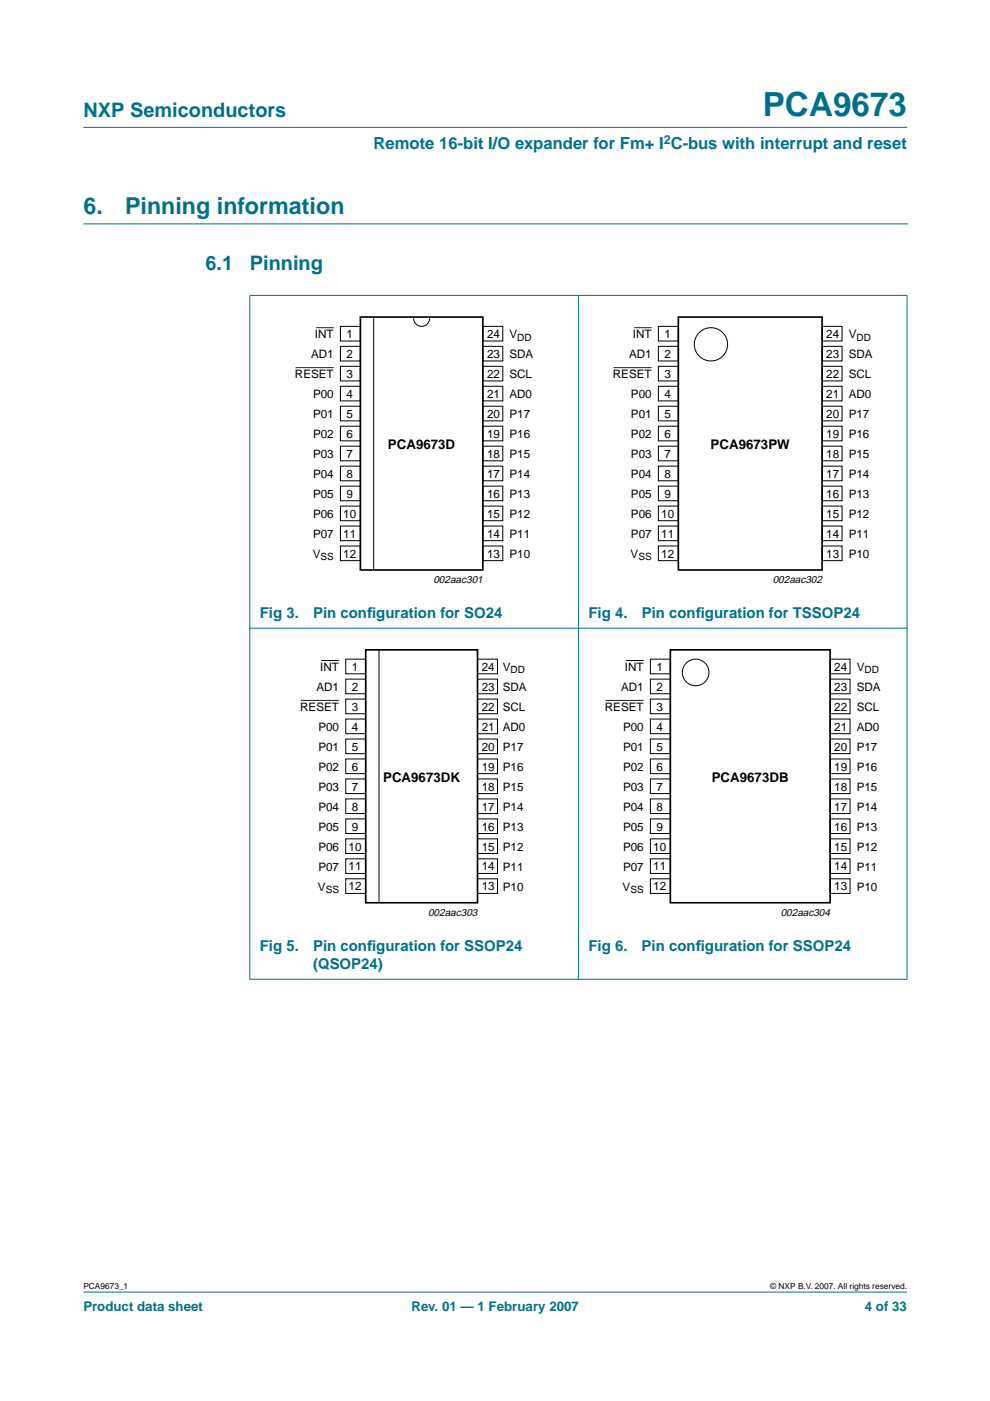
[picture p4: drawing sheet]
<svg xmlns="http://www.w3.org/2000/svg" width="210mm" height="297mm" viewBox="0 0 210 297" stroke-linecap="round" stroke-linejoin="round" font-family="sans-serif">
<g fill="#00708a" stroke="#00708a" stroke-width=".21">
<path d="M17.7 273.9h174.6z"/>
<path d="M17.7 27h174.6z"/>
<path d="M53 62.7v144.9z"/>
<path d="M122.6 62.6v145.1z"/>
<path d="M192.3 62.7v144.9z"/>
<path d="M52.9 62.6h139.5z"/>
<path d="M52.9 133.2h139.5z"/>
<path d="M52.9 207.6h139.5z"/>
</g>
<path d="M17.7 47.5h174.7" fill="none" stroke="#00708a" stroke-width=".21"/>
<g fill="none" stroke="#000" stroke-width=".21">
<path d="M72.2 69.2h4.2v3.1h-4.2zM72.2 73.4h4.2v3.1h-4.2zM72.2 77.7h4.2v3.1h-4.2zM79.2 67.2v53.7M87.7 67.2a1.71 1.71 0 0 0 1.7 2 1.71 1.71 0 0 0 1.7-2M102.4 77.7h4.2v3.1h-4.2zM102.4 69.2h4.2v3.1h-4.2zM102.4 73.4h4.2v3.1h-4.2zM139.6 69.2h4.2v3.1h-4.2zM139.6 73.4h4.2v3.1h-4.2zM139.6 77.7h4.2v3.1h-4.2zM174.3 77.7h4.2v3.1h-4.2z"/>
<path d="M174.3 69.2h4.2v3.1h-4.2zM174.3 73.4h4.2v3.1h-4.2zM72.2 81.9h4.2v3.1h-4.2zM72.2 86.1h4.2v3.1h-4.2zM72.2 90.4h4.2v3.1h-4.2zM72.2 94.6h4.2v3.1h-4.2zM72.2 98.8h4.2v3.1h-4.2zM102.4 94.6h4.2v3.1h-4.2zM102.4 98.8h4.2v3.1h-4.2zM102.4 86.1h4.2v3.1h-4.2zM102.4 90.4h4.2v3.1h-4.2zM102.4 81.9h4.2v3.1h-4.2z"/>
<path d="M139.6 81.9h4.2v3.1h-4.2zM139.6 86.1h4.2v3.1h-4.2zM139.6 90.4h4.2v3.1h-4.2zM139.6 94.6h4.2v3.1h-4.2zM139.6 98.8h4.2v3.1h-4.2zM174.3 94.6h4.2v3.1h-4.2zM174.3 98.8h4.2v3.1h-4.2zM174.3 86.1h4.2v3.1h-4.2zM174.3 90.4h4.2v3.1h-4.2zM174.3 81.9h4.2v3.1h-4.2zM72.2 103.1h4.2v3.1h-4.2zM72.2 107.3h4.2v3.1h-4.2z"/>
<path d="M72.2 111.5h4.2v3.1h-4.2zM72.2 115.8h4.2v3.1h-4.2zM102.4 111.5h4.2v3.1h-4.2zM102.4 115.8h4.2v3.1h-4.2zM102.4 103.1h4.2v3.1h-4.2zM102.4 107.3h4.2v3.1h-4.2zM139.6 103.1h4.2v3.1h-4.2zM139.6 107.3h4.2v3.1h-4.2zM139.6 111.5h4.2v3.1h-4.2zM139.6 115.8h4.2v3.1h-4.2zM174.3 111.5h4.2v3.1h-4.2zM174.3 115.8h4.2v3.1h-4.2z"/>
<path d="M174.3 103.1h4.2v3.1h-4.2zM174.3 107.3h4.2v3.1h-4.2zM73.3 139.8h4.2v3.1h-4.2zM80.4 137.8v53.7M101.2 139.8h4.3v3.1h-4.3zM137.9 139.8h4.2v3.1h-4.2zM176 139.8h4.2v3.1h-4.2zM68.1 140h3.8M73.3 144h4.2v3.1h-4.2zM73.3 148.2h4.2v3.1h-4.2zM73.3 152.5h4.2v3.1h-4.2zM73.3 156.7h4.2v3.1h-4.2z"/>
<path d="M101.2 156.7h4.3v3.1h-4.3zM101.2 148.2h4.3v3.1h-4.3zM101.2 152.5h4.3v3.1h-4.3zM101.2 144h4.3v3.1h-4.3zM132.7 140h3.8M137.9 144h4.2v3.1h-4.2zM137.9 148.2h4.2v3.1h-4.2zM137.9 152.5h4.2v3.1h-4.2zM137.9 156.7h4.2v3.1h-4.2zM176 156.7h4.2v3.1h-4.2zM176 148.2h4.2v3.1h-4.2zM176 152.5h4.2v3.1h-4.2z"/>
<path d="M176 144h4.2v3.1h-4.2zM73.3 160.9h4.2v3.1h-4.2zM73.3 165.2h4.2v3.1h-4.2zM73.3 169.4h4.2v3.1h-4.2zM73.3 173.6h4.2v3.1h-4.2zM73.3 177.9h4.2v3.1h-4.2zM101.2 173.6h4.3v3.1h-4.3zM101.2 177.9h4.3v3.1h-4.3zM101.2 165.2h4.3v3.1h-4.3zM101.2 169.4h4.3v3.1h-4.3zM101.2 160.9h4.3v3.1h-4.3zM137.9 160.9h4.2v3.1h-4.2z"/>
<path d="M137.9 165.2h4.2v3.1h-4.2zM137.9 169.4h4.2v3.1h-4.2zM137.9 173.6h4.2v3.1h-4.2zM137.9 177.9h4.2v3.1h-4.2zM176 173.6h4.2v3.1h-4.2zM176 177.9h4.2v3.1h-4.2zM176 165.2h4.2v3.1h-4.2zM176 169.4h4.2v3.1h-4.2zM176 160.9h4.2v3.1h-4.2zM73.3 182.1h4.2v3.1h-4.2zM73.3 186.3h4.2v3.1h-4.2zM101.2 182.1h4.3v3.1h-4.3z"/>
<path d="M101.2 186.3h4.3v3.1h-4.3zM137.9 182.1h4.2v3.1h-4.2zM137.9 186.3h4.2v3.1h-4.2zM176 182.1h4.2v3.1h-4.2zM176 186.3h4.2v3.1h-4.2z"/>
<circle cx="150.7" cy="73" r="3.5"/>
<circle cx="147.5" cy="142.6" r="2.82"/>
</g>
<path d="M76.4 67.2h26v53.6h-26zM143.8 67.2h30.5v53.6h-30.5zM77.5 137.8h23.7v53.6h-23.7zM142.1 137.8h33.9v53.6h-33.9z" fill="none" stroke="#000" stroke-width=".35"/>
<path d="M62.7 77.9h8.1M67 69.5h3.8M130.1 77.9h8.1M134.4 69.5h3.8M63.8 148.5h8.1M128.4 148.5h8.1" fill="none" stroke="#231f20" stroke-width=".21"/>
<text font-size="7.1" fill="#00708a" x="161.7" y="24.7">PCA9673</text>
<g font-size="4.9" fill="#00708a">
<text x="17.7" y="45.5">6.</text>
<text x="26.5" y="45.5">Pinning information</text>
</g>
<g font-size="4.2" fill="#00708a">
<text x="17.7" y="24.9">NXP Semiconductors</text>
<text x="43.6" y="57.3">6.1</text>
<text x="53" y="57.3">Pinning</text>
</g>
<text font-size="3.5" fill="#00708a" x="79.2" y="31.6">Remote 16-bit I/O expander for Fm+ I C-bus with interrupt and reset</text>
<g font-size="3.2" fill="#00708a">
<text x="55.1" y="131.1">Fig 3.</text>
<text x="66.4" y="131.1">Pin conf</text>
<text x="77.8" y="131.1">iguration for SO24</text>
<text x="124.8" y="131.1">Fig 4.</text>
<text x="136.1" y="131.1">Pin conf</text>
<text x="147.5" y="131.1">iguration for TSSOP24</text>
<text x="55.1" y="201.6">Fig 5.</text>
<text x="66.4" y="201.6">Pin conf</text>
<text x="77.8" y="201.6">iguration for SSOP24</text>
<text x="124.8" y="201.6">Fig 6.</text>
<text x="136" y="201.6">Pin conf</text>
<text x="147.5" y="201.6">iguration for SSOP24</text>
<text x="66.4" y="205.5">(QSOP24)</text>
</g>
<g font-size="2.8">
<text x="82.3" y="95.2">PCA9673D</text>
<text x="150.7" y="95.2">PCA9673PW</text>
<text x="81.2" y="165.7">PCA9673DK</text>
<text x="150.9" y="165.7">PCA9673DB</text>
</g>
<g font-size="2.8" fill="#00708a">
<text x="17.7" y="278">Product data sheet</text>
<text x="87.2" y="278">Rev. 01 — 1 February 2007</text>
<text x="183.4" y="278">4 of 33</text>
</g>
<text font-size="2.6" fill="#00708a" x="140.7" y="30.5">2</text>
<g font-size="2.5">
<text x="66.8" y="71.7">INT</text>
<text x="73.5" y="71.7">1</text>
<text x="103.3" y="71.7">24</text>
<text x="108" y="71.7">V</text>
<text x="134.2" y="71.7">INT</text>
<text x="140.9" y="71.7">1</text>
<text x="175.2" y="71.7">24</text>
<text x="179.9" y="71.7">V</text>
<text x="66" y="76">AD1</text>
<text x="73.5" y="75.9">2</text>
<text x="103.3" y="75.9">23</text>
<text x="108" y="76">SDA</text>
<text x="133.4" y="76">AD1</text>
<text x="140.9" y="75.9">2</text>
<text x="175.2" y="75.9">23</text>
<text x="179.9" y="76">SDA</text>
<text x="62.5" y="80.2">RESET</text>
<text x="73.5" y="80.1">3</text>
<text x="103.3" y="80.1">22</text>
<text x="108" y="80.2">SCL</text>
<text x="129.9" y="80.2">RESET</text>
<text x="140.9" y="80.1">3</text>
<text x="175.2" y="80.1">22</text>
<text x="179.9" y="80.2">SCL</text>
<text x="66.4" y="84.4">P00</text>
<text x="66.4" y="88.7">P01</text>
<text x="73.5" y="84.4">4</text>
<text x="73.5" y="88.6">5</text>
<text x="103.3" y="88.6">20</text>
<text x="103.3" y="84.4">21</text>
<text x="108" y="84.4">AD0</text>
<text x="108" y="88.7">P17</text>
<text x="133.8" y="84.4">P00</text>
<text x="133.8" y="88.7">P01</text>
<text x="140.9" y="84.4">4</text>
<text x="140.9" y="88.6">5</text>
<text x="175.2" y="88.6">20</text>
<text x="175.2" y="84.4">21</text>
<text x="179.9" y="84.4">AD0</text>
<text x="179.9" y="88.7">P17</text>
<text x="66.4" y="92.9">P02</text>
<text x="73.5" y="92.8">6</text>
<text x="103.3" y="92.8">19</text>
<text x="108" y="92.9">P16</text>
<text x="133.8" y="92.9">P02</text>
<text x="140.9" y="92.8">6</text>
<text x="175.2" y="92.8">19</text>
<text x="179.9" y="92.9">P16</text>
<text x="66.4" y="97.1">P03</text>
<text x="66.4" y="101.4">P04</text>
<text x="73.5" y="97.1">7</text>
<text x="73.5" y="101.3">8</text>
<text x="103.3" y="97.1">18</text>
<text x="103.3" y="101.3">17</text>
<text x="108" y="97.1">P15</text>
<text x="108" y="101.4">P14</text>
<text x="133.8" y="97.1">P03</text>
<text x="133.8" y="101.4">P04</text>
<text x="140.9" y="97.1">7</text>
<text x="140.9" y="101.3">8</text>
<text x="175.2" y="97.1">18</text>
<text x="175.2" y="101.3">17</text>
<text x="179.9" y="97.1">P15</text>
<text x="179.9" y="101.4">P14</text>
<text x="66.4" y="105.6">P05</text>
<text x="73.5" y="105.5">9</text>
<text x="103.3" y="105.5">16</text>
<text x="108" y="105.6">P13</text>
<text x="133.8" y="105.6">P05</text>
<text x="140.9" y="105.5">9</text>
<text x="175.2" y="105.5">16</text>
<text x="179.9" y="105.6">P13</text>
<text x="66.4" y="109.8">P06</text>
<text x="72.8" y="109.8">10</text>
<text x="103.3" y="109.8">15</text>
<text x="108" y="109.8">P12</text>
<text x="133.8" y="109.8">P06</text>
<text x="140.2" y="109.8">10</text>
<text x="175.2" y="109.8">15</text>
<text x="179.9" y="109.8">P12</text>
<text x="66.3" y="118.3">V</text>
<text x="66.4" y="114.1">P07</text>
<text x="72.8" y="114">11</text>
<text x="72.8" y="118.2">12</text>
<text x="103.3" y="114">14</text>
<text x="103.3" y="118.2">13</text>
<text x="108" y="118.3">P10</text>
<text x="108" y="114.1">P11</text>
<text x="133.7" y="118.3">V</text>
<text x="133.8" y="114.1">P07</text>
<text x="140.2" y="114">11</text>
<text x="140.2" y="118.2">12</text>
<text x="175.2" y="114">14</text>
<text x="175.2" y="118.2">13</text>
<text x="179.9" y="114.1">P11</text>
<text x="179.9" y="118.3">P10</text>
<text x="67.9" y="142.3">INT</text>
<text x="74.6" y="142.3">1</text>
<text x="102.1" y="142.2">24</text>
<text x="106.6" y="142.3">V</text>
<text x="132.5" y="142.3">INT</text>
<text x="139.2" y="142.2">1</text>
<text x="176.9" y="142.2">24</text>
<text x="181.6" y="142.3">V</text>
<text x="67.1" y="146.5">AD1</text>
<text x="74.6" y="146.5">2</text>
<text x="102.1" y="146.5">23</text>
<text x="106.6" y="146.5">SDA</text>
<text x="131.7" y="146.5">AD1</text>
<text x="139.2" y="146.5">2</text>
<text x="176.9" y="146.5">23</text>
<text x="181.6" y="146.5">SDA</text>
<text x="63.7" y="150.8">RESET</text>
<text x="67.5" y="155">P00</text>
<text x="74.6" y="150.8">3</text>
<text x="74.6" y="155">4</text>
<text x="102.1" y="150.7">22</text>
<text x="102.1" y="154.9">21</text>
<text x="106.6" y="150.8">SCL</text>
<text x="106.6" y="155">AD0</text>
<text x="128.3" y="150.8">RESET</text>
<text x="132.1" y="155">P00</text>
<text x="139.2" y="150.7">3</text>
<text x="139.2" y="154.9">4</text>
<text x="176.9" y="150.7">22</text>
<text x="176.9" y="154.9">21</text>
<text x="181.6" y="150.8">SCL</text>
<text x="181.6" y="155">AD0</text>
<text x="67.5" y="159.2">P01</text>
<text x="74.6" y="159.2">5</text>
<text x="102.1" y="159.2">20</text>
<text x="106.6" y="159.2">P17</text>
<text x="132.1" y="159.2">P01</text>
<text x="139.2" y="159.2">5</text>
<text x="176.9" y="159.2">20</text>
<text x="181.6" y="159.2">P17</text>
<text x="67.5" y="163.5">P02</text>
<text x="67.5" y="167.7">P03</text>
<text x="74.6" y="163.5">6</text>
<text x="74.6" y="167.7">7</text>
<text x="102.1" y="167.6">18</text>
<text x="102.1" y="163.4">19</text>
<text x="106.6" y="163.5">P16</text>
<text x="106.6" y="167.7">P15</text>
<text x="132.1" y="163.5">P02</text>
<text x="132.1" y="167.7">P03</text>
<text x="139.2" y="163.4">6</text>
<text x="139.2" y="167.6">7</text>
<text x="176.9" y="167.6">18</text>
<text x="176.9" y="163.4">19</text>
<text x="181.6" y="163.5">P16</text>
<text x="181.6" y="167.7">P15</text>
<text x="67.5" y="171.9">P04</text>
<text x="74.6" y="171.9">8</text>
<text x="102.1" y="171.9">17</text>
<text x="106.6" y="171.9">P14</text>
<text x="132.1" y="171.9">P04</text>
<text x="139.2" y="171.9">8</text>
<text x="176.9" y="171.9">17</text>
<text x="181.6" y="171.9">P14</text>
<text x="67.5" y="176.2">P05</text>
<text x="74.6" y="176.2">9</text>
<text x="102.1" y="176.1">16</text>
<text x="106.6" y="176.2">P13</text>
<text x="132.1" y="176.2">P05</text>
<text x="139.2" y="176.1">9</text>
<text x="176.9" y="176.1">16</text>
<text x="181.6" y="176.2">P13</text>
<text x="67.5" y="180.4">P06</text>
<text x="67.5" y="184.6">P07</text>
<text x="73.9" y="180.3">10</text>
<text x="73.9" y="184.6">11</text>
<text x="102.1" y="184.6">14</text>
<text x="102.1" y="180.3">15</text>
<text x="106.6" y="180.4">P12</text>
<text x="106.6" y="184.6">P11</text>
<text x="132.1" y="180.4">P06</text>
<text x="132.1" y="184.6">P07</text>
<text x="138.5" y="180.3">10</text>
<text x="138.5" y="184.6">11</text>
<text x="176.9" y="184.6">14</text>
<text x="176.9" y="180.3">15</text>
<text x="181.6" y="180.4">P12</text>
<text x="181.6" y="184.6">P11</text>
<text x="67.4" y="188.9">V</text>
<text x="73.9" y="188.8">12</text>
<text x="102.1" y="188.8">13</text>
<text x="106.6" y="188.9">P10</text>
<text x="132" y="188.9">V</text>
<text x="138.5" y="188.8">12</text>
<text x="176.9" y="188.8">13</text>
<text x="181.6" y="188.9">P10</text>
</g>
<g font-size="2.2">
<text x="91.9" y="123.7">002aac301</text>
<text x="163.8" y="123.7">002aac302</text>
<text x="90.8" y="194.2">002aac303</text>
<text x="165.5" y="194.2">002aac304</text>
</g>
<g font-size="2.1">
<text x="109.7" y="72.2">DD</text>
<text x="181.6" y="72.2">DD</text>
<text x="67.9" y="118.8">SS</text>
<text x="135.4" y="118.8">SS</text>
<text x="108.3" y="142.8">DD</text>
<text x="183.3" y="142.8">DD</text>
<text x="69.1" y="189.4">SS</text>
<text x="133.7" y="189.4">SS</text>
</g>
<g font-size="1.8">
<text x="17.7" y="273.4">PCA9673_1</text>
<text x="163.3" y="273.4">© NXP B.V. 2007. All rights reserved.</text>
</g>
</svg>
